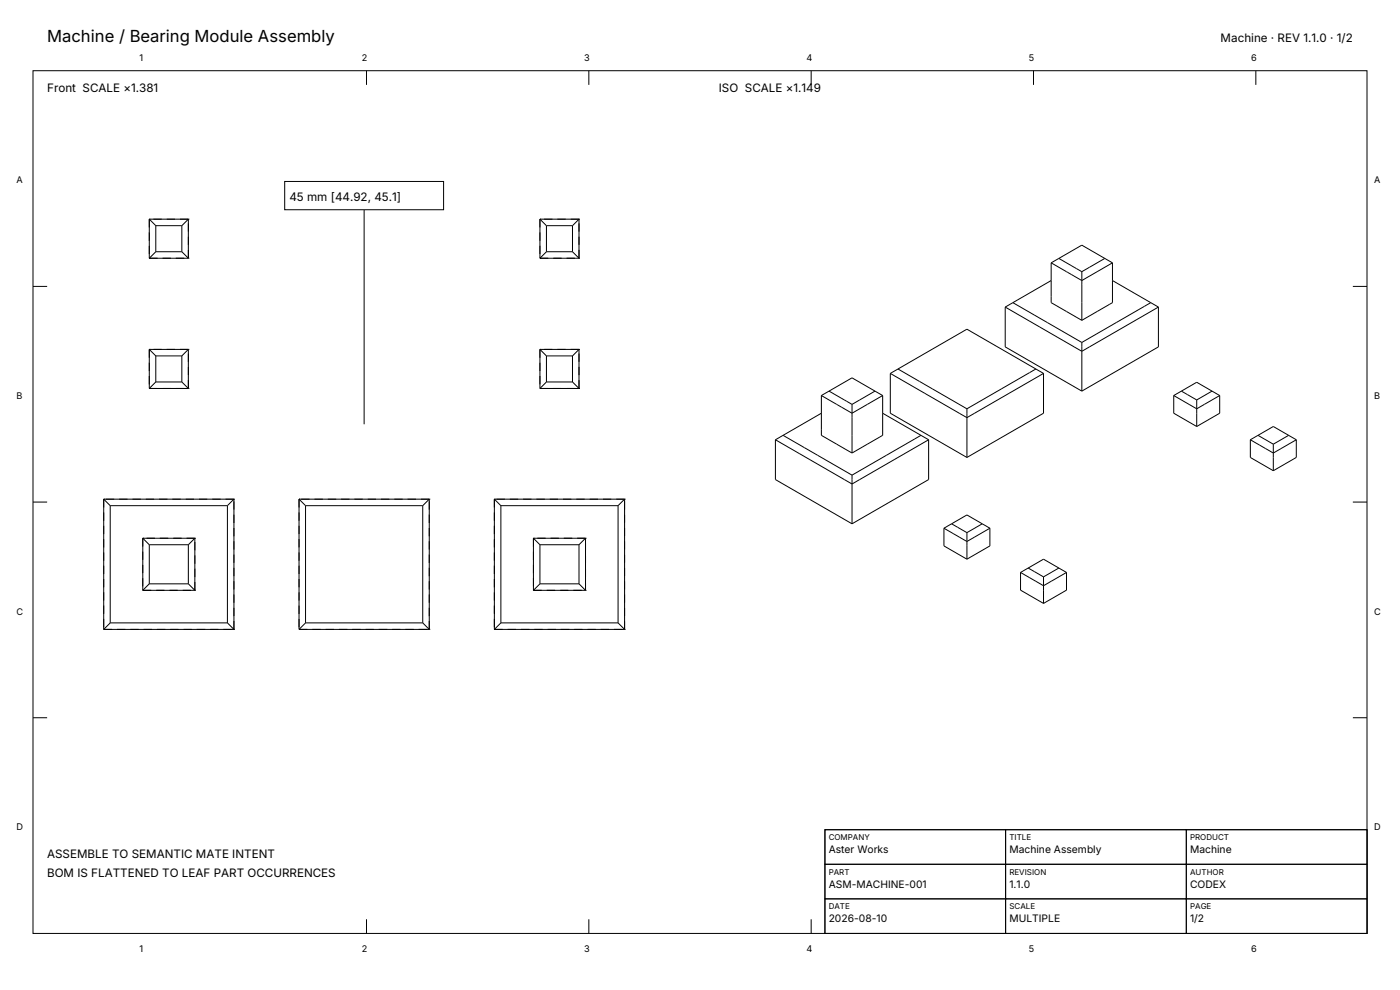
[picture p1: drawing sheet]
<svg xmlns="http://www.w3.org/2000/svg" width="297mm" height="210mm" viewBox="0 0 297 210" stroke-linecap="round" stroke-linejoin="round" font-family="sans-serif">
<g fill="none" stroke="#000" stroke-width=".21">
<path d="M7 15h283v183h-283zM77.8 15v3M124.9 15v3M172.1 15v3M219.2 15v3M266.4 15v3M31.7 46.5v8.3M31.7 54.8h8.3M31.7 46.5h8.3M31.7 46.5l1.3 1.4M33 47.9v5.5M33 53.4l-1.3 1.4"/>
<path d="M33 47.9h5.6M33 53.4h5.6M38.6 47.9v5.5M38.6 53.4l1.4 1.4M40 46.5v8.3M40 46.5l-1.4 1.4M77.2 44.5v45.5M114.5 54.8h8.3M114.5 46.5h8.3M114.5 46.5v8.3M114.5 46.5l1.4 1.4M115.9 47.9h5.6"/>
<path d="M115.9 53.4h5.6M115.9 47.9v5.5M115.9 53.4l-1.4 1.4M121.5 47.9v5.5M121.5 53.4l1.3 1.4M122.8 46.5v8.3M122.8 46.5l-1.3 1.4M223 59.5l-8.1 4.7M223 55.8l6.5 3.7 6.5-3.7M223 55.8v8.4l6.5 3.8M224.6 54.8l-1.6 1M224.6 54.8l4.9-2.8 6.5 3.8"/>
<path d="M224.6 54.8l4.9 2.8M229.5 57.6v10.4M234.4 54.8l-4.9 2.8M236 59.5l9.7 5.6M236 55.8v8.4l-6.5 3.8M7 60.8h3M31.7 74.1h8.3M31.7 74.1v8.3M31.7 74.1l1.3 1.4M33 75.5v5.5M33 75.5h5.6M38.6 75.5v5.5"/>
<path d="M40 74.1v8.3M40 74.1l-1.4 1.4M114.5 74.1h8.3M114.5 74.1v8.3M114.5 74.1l1.4 1.4M115.9 75.5h5.6M115.9 75.5v5.5M121.5 75.5v5.5M122.8 74.1l-1.3 1.4M122.8 74.1v8.3M188.9 79.2l16.2 9.4 16.3-9.4M188.9 79.2l16.2-9.4 16.3 9.4"/>
<path d="M188.9 79.2v8.5l16.2 9.3M190.5 78.3l14.6 8.4M213.2 65.1l16.3 9.4 16.2-9.4M213.2 65.1v8.5l16.3 9.4M214.9 64.2l14.6 8.4M214.9 64.2l-1.7 .9M219.7 78.3l-14.6 8.4M221.4 79.2v8.5l-16.3 9.3M229.5 72.6v10.4M244.1 64.2l-14.6 8.4M245.7 65.1v8.5l-16.2 9.4M287 60.8h3"/>
<path d="M31.7 82.4h8.3M33 81l-1.3 1.4M33 81h5.6M38.6 81l1.4 1.4M114.5 82.4h8.3M115.9 81l-1.4 1.4M115.9 81h5.6M121.5 81l1.3 1.4M164.5 93.3l16.2 9.4 16.3-9.4M164.5 93.3v8.4l16.2 9.4M166.1 92.3l14.6 8.5M174.3 87.7l-9.8 5.6"/>
<path d="M174.3 83.9l6.4 3.8 6.5-3.8M174.3 83.9v8.4l6.4 3.8M175.9 83l-1.6 .9M175.9 83l4.8-2.9 6.5 3.8M175.9 83l4.8 2.8M180.7 85.8v10.3M185.6 83l-4.9 2.8M187.2 87.7l9.8 5.6M187.2 83.9v8.4l-6.5 3.8M195.4 92.3l-14.7 8.5M197 93.3v8.4l-16.3 9.4M205.1 86.7v10.3"/>
<path d="M249 83.9l4.9 2.8 4.9-2.8M249 83.9l4.9-2.8 4.9 2.8M249 83.9v3.8l4.9 2.8M250.6 83l3.3 1.8M253.9 84.8v5.7M257.1 83l-3.2 1.8M258.8 83.9v3.8l-4.9 2.8M265.3 93.3v3.7l4.8 2.9M265.3 93.3l4.8 2.8 4.9-2.8M266.9 92.3l3.2-1.8 4.9 2.8M266.9 92.3l3.2 1.9M266.9 92.3l-1.6 1"/>
<path d="M270.1 94.2v5.7M273.4 92.3l-3.3 1.9M275 93.3v3.7l-4.9 2.9M7 106.5h3M22 105.9h27.6M22 105.9v27.6M22 105.9l1.4 1.4M23.4 107.3h24.8M23.4 107.3v24.8M30.3 114.2l1.4 1.4M30.3 114.2h11M30.3 114.2v11"/>
<path d="M31.7 115.6v8.2M31.7 115.6h8.3M40 115.6v8.2M41.3 114.2l-1.3 1.4M41.3 114.2v11M48.2 107.3v24.8M49.6 105.9v27.6M49.6 105.9l-1.4 1.4M63.4 105.9h27.7M63.4 105.9v27.6M63.4 105.9l1.4 1.4M64.8 107.3v24.8"/>
<path d="M64.8 107.3h24.9M89.7 107.3v24.8M91.1 105.9v27.6M91.1 105.9l-1.4 1.4M104.9 105.9h27.6M104.9 105.9v27.6M104.9 105.9l1.4 1.4M106.3 107.3h24.8M106.3 107.3v24.8M113.2 114.2h11M113.2 114.2l1.3 1.4M113.2 114.2v11"/>
<path d="M114.5 115.6h8.3M114.5 115.6v8.2M122.8 115.6v8.2M124.2 114.2l-1.4 1.4M124.2 114.2v11M131.1 107.3v24.8M132.5 105.9v27.6M132.5 105.9l-1.4 1.4M180.7 100.8v10.3M200.3 112l4.8 2.9 4.9-2.9M200.3 112v3.8l4.8 2.8M201.9 111.1l-1.6 .9"/>
<path d="M201.9 111.1l3.2-1.9 4.9 2.8M201.9 111.1l3.2 1.9M205.1 113v5.6M208.4 111.1l-3.3 1.9M210 112v3.8l-4.9 2.8M287 106.5h3M22 133.5h27.6M23.4 132.1h24.8M23.4 132.1l-1.4 1.4M30.3 125.2h11M31.7 123.8l-1.4 1.4M31.7 123.8h8.3"/>
<path d="M40 123.8l1.3 1.4M48.2 132.1l1.4 1.4M63.4 133.5h27.7M64.8 132.1l-1.4 1.4M64.8 132.1h24.9M89.7 132.1l1.4 1.4M104.9 133.5h27.6M106.3 132.1h24.8M106.3 132.1l-1.4 1.4M113.2 125.2h11M114.5 123.8h8.3M114.5 123.8l-1.3 1.4"/>
<path d="M122.8 123.8l1.4 1.4M131.1 132.1l1.4 1.4M216.5 121.4l4.9 2.8 4.9-2.8M216.5 121.4v3.8l4.9 2.8M216.5 121.4l4.9-2.8 4.9 2.8M218.1 120.5l3.3 1.9M221.4 122.4v5.6M224.6 120.5l-3.2 1.9M226.3 121.4v3.8l-4.9 2.8M7 152.3h3M287 152.3h3M77.8 195v3"/>
<path d="M124.9 195v3M172.1 195v3M219.2 195v3M266.4 195v3"/>
</g>
<g fill="none" stroke="#000" stroke-width=".21" stroke-dasharray="1.8 1.1" stroke-linecap="butt">
<path d="M31.7 54.8h8.3M31.7 46.5v8.3M40 54.8v-8.3M40 46.5h-8.3M114.5 54.8h8.3M114.5 46.5v8.3M122.8 54.8v-8.3M122.8 46.5h-8.3M31.7 74.1v8.3M40 74.1h-8.3M114.5 74.1v8.3M122.8 74.1h-8.3"/>
<path d="M31.7 82.4h8.3M40 82.4v-8.3M114.5 82.4h8.3M122.8 82.4v-8.3M22 105.9v27.6M30.3 114.2v11M41.3 114.2h-11M49.6 105.9h-27.6M63.4 105.9v27.6M91.1 105.9h-27.7M104.9 105.9v27.6M113.2 114.2v11"/>
<path d="M124.2 114.2h-11M132.5 105.9h-27.6M22 133.5h27.6M30.3 125.2h11M41.3 125.2v-11M49.6 133.5v-27.6M63.4 133.5h27.7M91.1 133.5v-27.6M104.9 133.5h27.6M113.2 125.2h11M124.2 125.2v-11M132.5 133.5v-27.6"/>
</g>
<g fill="#fff" stroke="#000" stroke-width=".21">
<path d="M60.4 38.5h33.7v6h-33.7z"/>
<path d="M175 176h115v22h-115z"/>
</g>
<path d="M175 176h38.3v7.3h-38.3zM213.3 176h38.4v7.3h-38.4zM251.7 176h38.3v7.3h-38.3zM175 183.3h38.3v7.4h-38.3zM175 190.7h38.3v7.3h-38.3zM213.3 183.3h38.4v7.4h-38.4zM213.3 190.7h38.4v7.3h-38.4zM251.7 183.3h38.3v7.4h-38.3zM251.7 190.7h38.3v7.3h-38.3z" fill="none" stroke="#000" stroke-width=".21"/>
<text font-size="3.5" x="10" y="9">Machine / Bearing Module Assembly</text>
<g font-size="2.5">
<text x="259" y="9">Machine · REV 1.1.0 · 1/2</text>
<text x="10" y="19.5">Front SCALE ×1.381</text>
<text x="152.5" y="19.5">ISO SCALE ×1.149</text>
<text x="61.4" y="42.7">45 mm [44.92, 45.1]</text>
<text x="10" y="182">ASSEMBLE TO SEMANTIC MATE INTENT</text>
<text x="10" y="186">BOM IS FLATTENED TO LEAF PART OCCURRENCES</text>
</g>
<g font-size="2.2">
<text x="175.8" y="181">Aster Works</text>
<text x="214.1" y="181">Machine Assembly</text>
<text x="252.5" y="181">Machine</text>
<text x="175.8" y="188.3">ASM-MACHINE-001</text>
<text x="214.1" y="188.3">1.1.0</text>
<text x="252.5" y="188.3">CODEX</text>
<text x="175.8" y="195.7">2026-08-10</text>
<text x="214.1" y="195.7">MULTIPLE</text>
<text x="252.5" y="195.7">1/2</text>
</g>
<g font-size="1.9">
<text x="29.6" y="13">1</text>
<text x="76.7" y="13">2</text>
<text x="123.9" y="13">3</text>
<text x="171.1" y="13">4</text>
<text x="218.2" y="13">5</text>
<text x="265.4" y="13">6</text>
<text x="3.5" y="38.9">A</text>
<text x="291.5" y="38.9">A</text>
<text x="3.5" y="84.6">B</text>
<text x="291.5" y="84.6">B</text>
<text x="3.5" y="130.4">C</text>
<text x="291.5" y="130.4">C</text>
<text x="3.5" y="176.1">D</text>
<text x="291.5" y="176.1">D</text>
<text x="29.6" y="202">1</text>
<text x="76.7" y="202">2</text>
<text x="123.9" y="202">3</text>
<text x="171.1" y="202">4</text>
<text x="218.2" y="202">5</text>
<text x="265.4" y="202">6</text>
</g>
<g font-size="1.7">
<text x="175.8" y="178.2">COMPANY</text>
<text x="214.1" y="178.2">TITLE</text>
<text x="252.5" y="178.2">PRODUCT</text>
<text x="175.8" y="185.5">PART</text>
<text x="214.1" y="185.5">REVISION</text>
<text x="252.5" y="185.5">AUTHOR</text>
<text x="175.8" y="192.9">DATE</text>
<text x="214.1" y="192.9">SCALE</text>
<text x="252.5" y="192.9">PAGE</text>
</g>
</svg>
